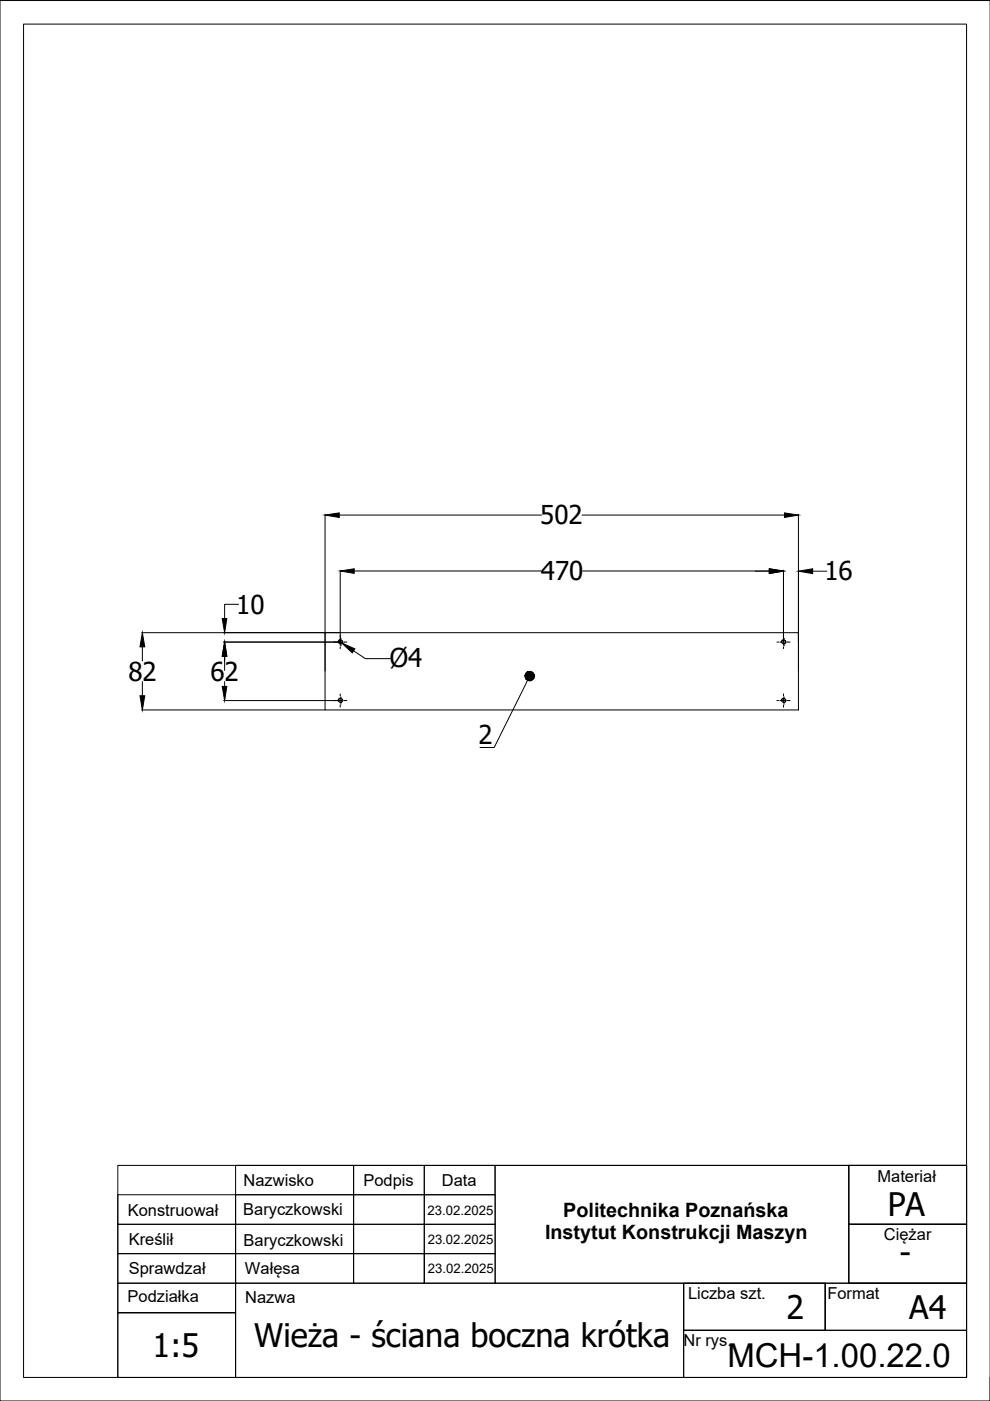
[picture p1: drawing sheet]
<svg xmlns="http://www.w3.org/2000/svg" width="210mm" height="297mm" viewBox="0 0 210 297" stroke-linecap="round" stroke-linejoin="round" font-family="sans-serif">
<!-- layer: wymiarowanie -->
<g fill="none" stroke="#000" stroke-width=".21">
<path d="M0 .1h209.9v296.9h-209.9zM70.7 136.1h.4M71.4 136.1h.1M71.6 136.1h1M72.1 136.9h.1M72.1 135.4h.1M72.1 134.7v.5M72.1 135.7v.9M72.1 137.1v.4M72.9 136.1h.1M73.1 136.1h.4M164.7 136.1h.4"/>
<path d="M165.4 136.1h.1M165.6 136.1h1M166.1 136.9h.1M166.1 135.4h.1M166.1 134.7v.5M166.1 135.7v.9M166.1 137.1v.4M166.8 136.1h.1M167.1 136.1h.4M169.3 134.1v2M70.7 148.5h.4M71.4 148.5h.1"/>
<path d="M71.6 148.5h1M72.1 149.3h.1M72.1 147.8h.1M72.1 147.1v.5M72.1 148.1v.9M72.1 149.5v.4M72.9 148.5h.1M73.1 148.5h.4M111.8 144.2l-7 14.3h-3M164.7 148.5h.4M165.4 148.5h.1M165.6 148.5h1"/>
<path d="M166.1 149.3h.1M166.1 147.8h.1M166.1 147.1v.5M166.1 148.1v.9M166.1 149.5v.4M166.8 148.5h.1M167.1 148.5h.4"/>
</g>
<!-- layer: Widoczne (ISO) -->
<g fill="none" stroke="#000" stroke-width=".21">
<path d="M68.9 134.1h100.4v16.4h-100.4zM25 247.1h179.9v44.9h-179.9zM25 259.6h25v6.2h-25zM25 253.3h25v6.3h-25zM50 259.6h25v6.2h-25zM50 253.3h25v6.3h-25zM50 247.1h25v6.2h-25zM75 247.1h15v6.2h-15zM75 253.3h15v6.3h-15zM75 259.6h15v6.2h-15zM90 259.6h15v6.2h-15zM90 253.3h15v6.3h-15z"/>
<path d="M90 247.1h14.9v6.2h-14.9zM105 247.1h75v25h-75zM180 247.1h24.9v12.5h-24.9zM180 259.6h24.9v12.5h-24.9zM180 259.6h24.9v22.5h-29.9v-10h29.9h-24.9zM204.9 247.1v-242h-199.9v286.9h20M25 265.8h25v6.3h-25zM25 272.1h25v19.9h-25v-13.7h25h-25zM50 265.8h25v6.3h-25zM50 272.1h94.9v19.9h-94.9zM75 265.8h30v6.3h-15v-6.3v6.3h-15zM144.9 272.1h30.1v10h-30.1z"/>
<path d="M144.9 282.1h60v9.9h-60z"/>
<circle cx="72.2" cy="136.1" r=".4"/>
<circle cx="166.1" cy="136.1" r=".4"/>
<circle cx="72.2" cy="148.5" r=".4"/>
<circle cx="166.1" cy="148.5" r=".4"/>
</g>
<path d="M71.7 136.2a.49 .49 0 0 1 .4-.6 .49 .49 0 0 1 .5 .4 .49 .49 0 0 1-.4 .6M165.7 136.2a.49 .49 0 0 1 .4-.6 .49 .49 0 0 1 .5 .4 .49 .49 0 0 1-.4 .6M71.7 148.6a.49 .49 0 0 1 .4-.6 .49 .49 0 0 1 .5 .4 .49 .49 0 0 1-.4 .6M165.7 148.6a.49 .49 0 0 1 .4-.6 .49 .49 0 0 1 .5 .4 .49 .49 0 0 1-.4 .6M204.9 247.1v44.9" fill="none" stroke="#000" stroke-width=".21"/>
<!-- layer: cienka -->
<g fill="none" stroke="#000" stroke-width=".21">
<path d="M68.9 109v33.3M71.9 109.2h42.9M123.4 109.2h42.9M169.3 109v33.3M30 134.1h42.1M30.2 137.1v3.1M47.4 136.1h24.8M47.6 139.1v3M50.6 128.1h-3v3M72.1 120.9v15.3M75 138l2.5 1.6h5.3M75.1 121.1h39.6"/>
<path d="M123.5 121.1h39.6M160.1 121.1h3M166.1 120.9v15.2M172.3 121.1h3M30 150.5h38.9M30.2 144.5v3M47.4 148.5h24.7M47.6 144.5v1M209.9 292v5"/>
</g>
<path d="M68.9 109.2l3-.5v1zM166.3 108.7l3 .5-3 .5zM30.2 134.1l.5 3h-1zM47.6 136.1l.5 3h-1zM47.1 131.1h1l-.5 3zM72.1 121.1l3-.5v1zM72.5 136.3l2.7 1.3-.5 .8zM163.1 120.6l3 .5-3 .5zM169.3 121.1l3-.5v1zM29.7 147.5h1l-.5 3zM47.1 145.5h1l-.5 3z" fill="#000" stroke="#000" stroke-width=".21"/>
<!-- layer: wymiarowanie -->
<g fill="#000" stroke="#000" stroke-width=".21">
<path d="M112.7 142.4l.4 .3-.8 .6z"/>
<path d="M111.4 143.7l.1 .3 .8-.7zM111.5 144l.8-.7-.5 .9zM112.3 143.3l-.5 .9 .4 .1z"/>
<path d="M111.6 142.6l-.2 .3 .9 .4zM111.4 142.9l.9 .4h-1zM111.3 143.3l.1 .4 .9-.4z"/>
<path d="M112.3 143.3l-.1 1h.4zM112.3 143.3l.6 .8-.3 .2zM112.3 143.3l.6 .8 .3-.3z"/>
<path d="M112.4 142.4l-.1 .9 .4-.9zM112 142.4h.4l-.1 .9zM111.6 142.6l.7 .7-.3-.9z"/>
<path d="M112.3 143.3l.9 .5 .1-.4zM112.3 143.3l.9-.3 .1 .4zM112.3 143.3l.9-.3-.1-.3z"/>
</g>
<text font-size="7" x="154.2" y="289.8">MCH-1.00.22.0</text>
<g font-size="6.9">
<text x="188.2" y="257.8">PA</text>
<text x="190.7" y="268">-</text>
<text x="166.8" y="279.6">2</text>
<text x="192.8" y="279.6">A4</text>
<text x="32.3" y="287.6">1:5</text>
<text x="53.9" y="285.5">Wieża - ściana boczna krótka</text>
</g>
<g font-size="5.5">
<text x="114.6" y="111.2">502</text>
<text x="114.7" y="123">470</text>
<text x="174.8" y="123">16</text>
<text x="50.1" y="130.1">10</text>
<text x="82.7" y="141.5">Ø4</text>
<text x="27.2" y="144.3">82</text>
<text x="44.6" y="144.3">62</text>
<text x="101.5" y="157.8">2</text>
</g>
<g font-size="4.2">
<text x="115.6" y="262.8">Instytut Konstrukcji Maszyn</text>
<text x="119.4" y="258">Politechnika Poznańska</text>
</g>
<g font-size="3.5">
<text x="51.6" y="251.5">Nazwisko</text>
<text x="77" y="251.4">Podpis</text>
<text x="93.7" y="251.4">Data</text>
<text x="186.1" y="250.6">Materiał</text>
<text x="27.1" y="257.8">Konstruował</text>
<text x="51.6" y="257.7">Baryczkowski</text>
<text x="27.3" y="264">Kreślił</text>
<text x="187.4" y="262.9">Ciężar</text>
<text x="51.6" y="264.1">Baryczkowski</text>
<text x="27.3" y="270.2">Sprawdzał</text>
<text x="51.9" y="270.1">Wałęsa</text>
<text x="145.9" y="275.4">Liczba szt.</text>
<text x="175.4" y="275.4">Format</text>
<text x="27.1" y="276">Podziałka</text>
<text x="52" y="276.2">Nazwa</text>
<text x="144.9" y="285.4">Nr rys.</text>
</g>
<g font-size="2.8">
<text x="90.6" y="257.7">23.02.2025</text>
<text x="90.7" y="263.8">23.02.2025</text>
<text x="90.7" y="270">23.02.2025</text>
</g>
</svg>
